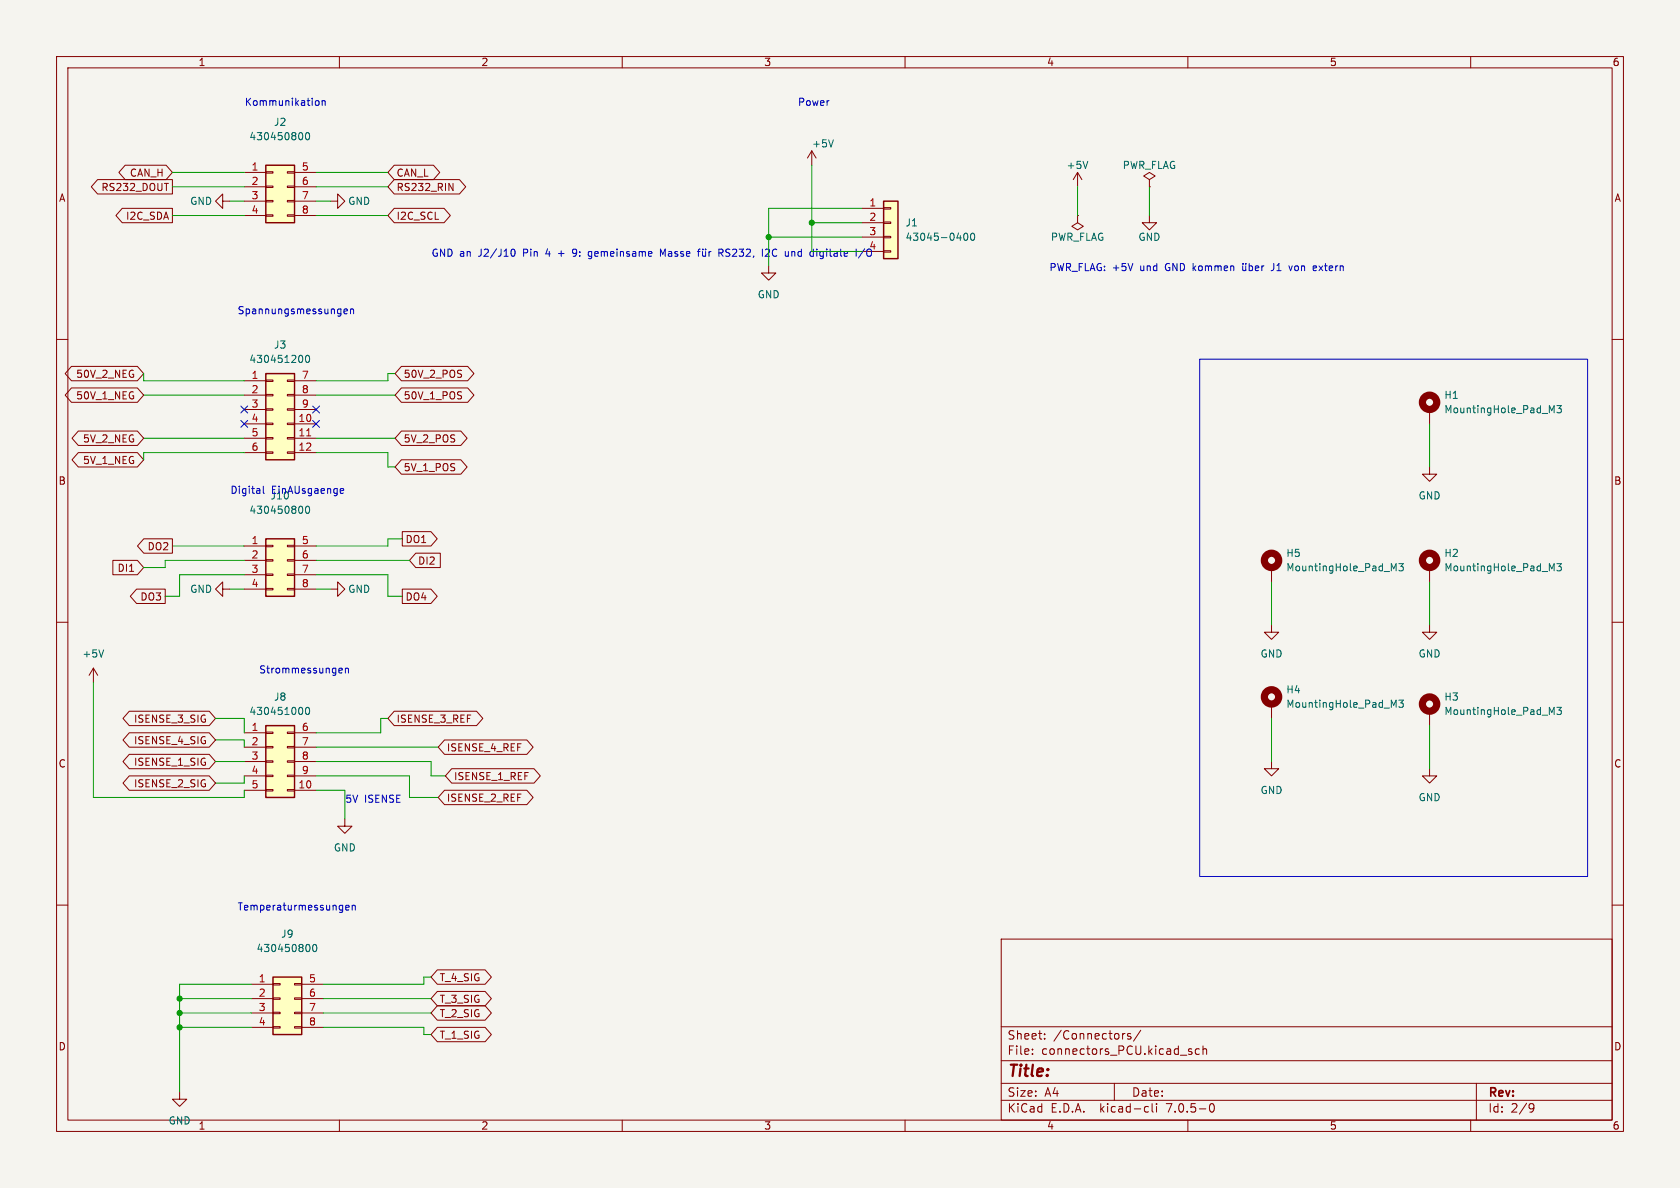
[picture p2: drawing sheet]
(kicad_sch (version 20230121) (generator eeschema)

 (paper "A4")

 (lib_symbols
  (symbol "Connector_Generic:Conn_01x04" (pin_names (offset 1.016) hide) (in_bom yes) (on_board yes)
   (property "Reference" "J" (at 0 5.08 0) (effects (font (size 1.27 1.27))))
   (property "Value" "Conn_01x04" (at 0 -7.62 0) (effects (font (size 1.27 1.27))))
   (property "Footprint" "" (at 0 0 0) (effects (font (size 1.27 1.27)) hide))
   (property "Datasheet" "~" (at 0 0 0) (effects (font (size 1.27 1.27)) hide))
   (symbol "Conn_01x04_1_1"
    (rectangle (start -1.27 -4.953) (end 0 -5.207) (stroke (width 0.1524) (type default)) (fill (type none)))
    (rectangle (start -1.27 -2.413) (end 0 -2.667) (stroke (width 0.1524) (type default)) (fill (type none)))
    (rectangle (start -1.27 0.127) (end 0 -0.127) (stroke (width 0.1524) (type default)) (fill (type none)))
    (rectangle (start -1.27 2.667) (end 0 2.413) (stroke (width 0.1524) (type default)) (fill (type none)))
    (rectangle (start -1.27 3.81) (end 1.27 -6.35) (stroke (width 0.254) (type default)) (fill (type background)))
    (pin passive line (at -5.08 2.54 0) (length 3.81) (name "Pin_1" (effects (font (size 1.27 1.27)))) (number "1" (effects (font (size 1.27 1.27)))))
    (pin passive line (at -5.08 0 0) (length 3.81) (name "Pin_2" (effects (font (size 1.27 1.27)))) (number "2" (effects (font (size 1.27 1.27)))))
    (pin passive line (at -5.08 -2.54 0) (length 3.81) (name "Pin_3" (effects (font (size 1.27 1.27)))) (number "3" (effects (font (size 1.27 1.27)))))
    (pin passive line (at -5.08 -5.08 0) (length 3.81) (name "Pin_4" (effects (font (size 1.27 1.27)))) (number "4" (effects (font (size 1.27 1.27)))))))
  (symbol "Connector_Generic:Conn_02x05_Top_Bottom" (pin_names (offset 1.016) hide) (in_bom yes) (on_board yes)
   (property "Reference" "J" (at 1.27 7.62 0) (effects (font (size 1.27 1.27))))
   (property "Value" "Conn_02x05_Top_Bottom" (at 1.27 -7.62 0) (effects (font (size 1.27 1.27))))
   (property "Footprint" "" (at 0 0 0) (effects (font (size 1.27 1.27)) hide))
   (property "Datasheet" "~" (at 0 0 0) (effects (font (size 1.27 1.27)) hide))
   (symbol "Conn_02x05_Top_Bottom_1_1"
    (rectangle (start -1.27 -4.953) (end 0 -5.207) (stroke (width 0.1524) (type default)) (fill (type none)))
    (rectangle (start -1.27 -2.413) (end 0 -2.667) (stroke (width 0.1524) (type default)) (fill (type none)))
    (rectangle (start -1.27 0.127) (end 0 -0.127) (stroke (width 0.1524) (type default)) (fill (type none)))
    (rectangle (start -1.27 2.667) (end 0 2.413) (stroke (width 0.1524) (type default)) (fill (type none)))
    (rectangle (start -1.27 5.207) (end 0 4.953) (stroke (width 0.1524) (type default)) (fill (type none)))
    (rectangle (start -1.27 6.35) (end 3.81 -6.35) (stroke (width 0.254) (type default)) (fill (type background)))
    (rectangle (start 3.81 -4.953) (end 2.54 -5.207) (stroke (width 0.1524) (type default)) (fill (type none)))
    (rectangle (start 3.81 -2.413) (end 2.54 -2.667) (stroke (width 0.1524) (type default)) (fill (type none)))
    (rectangle (start 3.81 0.127) (end 2.54 -0.127) (stroke (width 0.1524) (type default)) (fill (type none)))
    (rectangle (start 3.81 2.667) (end 2.54 2.413) (stroke (width 0.1524) (type default)) (fill (type none)))
    (rectangle (start 3.81 5.207) (end 2.54 4.953) (stroke (width 0.1524) (type default)) (fill (type none)))
    (pin passive line (at -5.08 5.08 0) (length 3.81) (name "Pin_1" (effects (font (size 1.27 1.27)))) (number "1" (effects (font (size 1.27 1.27)))))
    (pin passive line (at 7.62 -5.08 180) (length 3.81) (name "Pin_10" (effects (font (size 1.27 1.27)))) (number "10" (effects (font (size 1.27 1.27)))))
    (pin passive line (at -5.08 2.54 0) (length 3.81) (name "Pin_2" (effects (font (size 1.27 1.27)))) (number "2" (effects (font (size 1.27 1.27)))))
    (pin passive line (at -5.08 0 0) (length 3.81) (name "Pin_3" (effects (font (size 1.27 1.27)))) (number "3" (effects (font (size 1.27 1.27)))))
    (pin passive line (at -5.08 -2.54 0) (length 3.81) (name "Pin_4" (effects (font (size 1.27 1.27)))) (number "4" (effects (font (size 1.27 1.27)))))
    (pin passive line (at -5.08 -5.08 0) (length 3.81) (name "Pin_5" (effects (font (size 1.27 1.27)))) (number "5" (effects (font (size 1.27 1.27)))))
    (pin passive line (at 7.62 5.08 180) (length 3.81) (name "Pin_6" (effects (font (size 1.27 1.27)))) (number "6" (effects (font (size 1.27 1.27)))))
    (pin passive line (at 7.62 2.54 180) (length 3.81) (name "Pin_7" (effects (font (size 1.27 1.27)))) (number "7" (effects (font (size 1.27 1.27)))))
    (pin passive line (at 7.62 0 180) (length 3.81) (name "Pin_8" (effects (font (size 1.27 1.27)))) (number "8" (effects (font (size 1.27 1.27)))))
    (pin passive line (at 7.62 -2.54 180) (length 3.81) (name "Pin_9" (effects (font (size 1.27 1.27)))) (number "9" (effects (font (size 1.27 1.27)))))))
  (symbol "Connector_Generic:Conn_02x04_Top_Bottom" (pin_names (offset 1.016) hide) (in_bom yes) (on_board yes)
  (property "Reference" "J" (at 1.27 5.08 0) (effects (font (size 1.27 1.27))))
  (property "Value" "Conn_02x04_Top_Bottom" (at 1.27 -7.62 0) (effects (font (size 1.27 1.27))))
  (property "Footprint" "" (at 0 0 0) (effects (font (size 1.27 1.27)) hide))
  (property "Datasheet" "~" (at 0 0 0) (effects (font (size 1.27 1.27)) hide))
  (symbol "Conn_02x04_Top_Bottom_1_1"
   (rectangle (start -1.27 -4.953) (end 0 -5.207) (stroke (width 0.1524) (type default)) (fill (type none)))
   (rectangle (start -1.27 -2.413) (end 0 -2.667) (stroke (width 0.1524) (type default)) (fill (type none)))
   (rectangle (start -1.27 0.127) (end 0 -0.127) (stroke (width 0.1524) (type default)) (fill (type none)))
   (rectangle (start -1.27 2.667) (end 0 2.413) (stroke (width 0.1524) (type default)) (fill (type none)))
   (rectangle (start -1.27 3.81) (end 3.81 -6.35) (stroke (width 0.254) (type default)) (fill (type background)))
   (rectangle (start 3.81 -4.953) (end 2.54 -5.207) (stroke (width 0.1524) (type default)) (fill (type none)))
   (rectangle (start 3.81 -2.413) (end 2.54 -2.667) (stroke (width 0.1524) (type default)) (fill (type none)))
   (rectangle (start 3.81 0.127) (end 2.54 -0.127) (stroke (width 0.1524) (type default)) (fill (type none)))
   (rectangle (start 3.81 2.667) (end 2.54 2.413) (stroke (width 0.1524) (type default)) (fill (type none)))
   (pin passive line (at -5.08 2.54 0) (length 3.81) (name "Pin_1" (effects (font (size 1.27 1.27)))) (number "1" (effects (font (size 1.27 1.27)))))
   (pin passive line (at -5.08 0 0) (length 3.81) (name "Pin_2" (effects (font (size 1.27 1.27)))) (number "2" (effects (font (size 1.27 1.27)))))
   (pin passive line (at -5.08 -2.54 0) (length 3.81) (name "Pin_3" (effects (font (size 1.27 1.27)))) (number "3" (effects (font (size 1.27 1.27)))))
   (pin passive line (at -5.08 -5.08 0) (length 3.81) (name "Pin_4" (effects (font (size 1.27 1.27)))) (number "4" (effects (font (size 1.27 1.27)))))
   (pin passive line (at 7.62 2.54 180) (length 3.81) (name "Pin_5" (effects (font (size 1.27 1.27)))) (number "5" (effects (font (size 1.27 1.27)))))
   (pin passive line (at 7.62 0 180) (length 3.81) (name "Pin_6" (effects (font (size 1.27 1.27)))) (number "6" (effects (font (size 1.27 1.27)))))
   (pin passive line (at 7.62 -2.54 180) (length 3.81) (name "Pin_7" (effects (font (size 1.27 1.27)))) (number "7" (effects (font (size 1.27 1.27)))))
   (pin passive line (at 7.62 -5.08 180) (length 3.81) (name "Pin_8" (effects (font (size 1.27 1.27)))) (number "8" (effects (font (size 1.27 1.27)))))))
  (symbol "Connector_Generic:Conn_02x06_Top_Bottom" (pin_names (offset 1.016) hide) (in_bom yes) (on_board yes)
  (property "Reference" "J" (at 1.27 7.62 0) (effects (font (size 1.27 1.27))))
  (property "Value" "Conn_02x06_Top_Bottom" (at 1.27 -10.16 0) (effects (font (size 1.27 1.27))))
  (property "Footprint" "" (at 0 0 0) (effects (font (size 1.27 1.27)) hide))
  (property "Datasheet" "~" (at 0 0 0) (effects (font (size 1.27 1.27)) hide))
  (symbol "Conn_02x06_Top_Bottom_1_1"
   (rectangle (start -1.27 -7.493) (end 0 -7.747) (stroke (width 0.1524) (type default)) (fill (type none)))
   (rectangle (start -1.27 -4.953) (end 0 -5.207) (stroke (width 0.1524) (type default)) (fill (type none)))
   (rectangle (start -1.27 -2.413) (end 0 -2.667) (stroke (width 0.1524) (type default)) (fill (type none)))
   (rectangle (start -1.27 0.127) (end 0 -0.127) (stroke (width 0.1524) (type default)) (fill (type none)))
   (rectangle (start -1.27 2.667) (end 0 2.413) (stroke (width 0.1524) (type default)) (fill (type none)))
   (rectangle (start -1.27 5.207) (end 0 4.953) (stroke (width 0.1524) (type default)) (fill (type none)))
   (rectangle (start -1.27 6.35) (end 3.81 -8.89) (stroke (width 0.254) (type default)) (fill (type background)))
   (rectangle (start 3.81 -7.493) (end 2.54 -7.747) (stroke (width 0.1524) (type default)) (fill (type none)))
   (rectangle (start 3.81 -4.953) (end 2.54 -5.207) (stroke (width 0.1524) (type default)) (fill (type none)))
   (rectangle (start 3.81 -2.413) (end 2.54 -2.667) (stroke (width 0.1524) (type default)) (fill (type none)))
   (rectangle (start 3.81 0.127) (end 2.54 -0.127) (stroke (width 0.1524) (type default)) (fill (type none)))
   (rectangle (start 3.81 2.667) (end 2.54 2.413) (stroke (width 0.1524) (type default)) (fill (type none)))
   (rectangle (start 3.81 5.207) (end 2.54 4.953) (stroke (width 0.1524) (type default)) (fill (type none)))
   (pin passive line (at -5.08 5.08 0) (length 3.81) (name "Pin_1" (effects (font (size 1.27 1.27)))) (number "1" (effects (font (size 1.27 1.27)))))
   (pin passive line (at 7.62 -2.54 180) (length 3.81) (name "Pin_10" (effects (font (size 1.27 1.27)))) (number "10" (effects (font (size 1.27 1.27)))))
   (pin passive line (at 7.62 -5.08 180) (length 3.81) (name "Pin_11" (effects (font (size 1.27 1.27)))) (number "11" (effects (font (size 1.27 1.27)))))
   (pin passive line (at 7.62 -7.62 180) (length 3.81) (name "Pin_12" (effects (font (size 1.27 1.27)))) (number "12" (effects (font (size 1.27 1.27)))))
   (pin passive line (at -5.08 2.54 0) (length 3.81) (name "Pin_2" (effects (font (size 1.27 1.27)))) (number "2" (effects (font (size 1.27 1.27)))))
   (pin passive line (at -5.08 0 0) (length 3.81) (name "Pin_3" (effects (font (size 1.27 1.27)))) (number "3" (effects (font (size 1.27 1.27)))))
   (pin passive line (at -5.08 -2.54 0) (length 3.81) (name "Pin_4" (effects (font (size 1.27 1.27)))) (number "4" (effects (font (size 1.27 1.27)))))
   (pin passive line (at -5.08 -5.08 0) (length 3.81) (name "Pin_5" (effects (font (size 1.27 1.27)))) (number "5" (effects (font (size 1.27 1.27)))))
   (pin passive line (at -5.08 -7.62 0) (length 3.81) (name "Pin_6" (effects (font (size 1.27 1.27)))) (number "6" (effects (font (size 1.27 1.27)))))
   (pin passive line (at 7.62 5.08 180) (length 3.81) (name "Pin_7" (effects (font (size 1.27 1.27)))) (number "7" (effects (font (size 1.27 1.27)))))
   (pin passive line (at 7.62 2.54 180) (length 3.81) (name "Pin_8" (effects (font (size 1.27 1.27)))) (number "8" (effects (font (size 1.27 1.27)))))
   (pin passive line (at 7.62 0 180) (length 3.81) (name "Pin_9" (effects (font (size 1.27 1.27)))) (number "9" (effects (font (size 1.27 1.27)))))))
  (symbol "Mechanical:MountingHole_Pad" (pin_numbers hide) (pin_names (offset 1.016) hide) (in_bom yes) (on_board yes)
   (property "Reference" "H" (at 0 6.35 0) (effects (font (size 1.27 1.27))))
   (property "Value" "MountingHole_Pad" (at 0 4.445 0) (effects (font (size 1.27 1.27))))
   (property "Footprint" "" (at 0 0 0) (effects (font (size 1.27 1.27)) hide))
   (property "Datasheet" "~" (at 0 0 0) (effects (font (size 1.27 1.27)) hide))
   (symbol "MountingHole_Pad_0_1"
    (circle (center 0 1.27) (radius 1.27) (stroke (width 1.27) (type default)) (fill (type none))))
   (symbol "MountingHole_Pad_1_1"
    (pin input line (at 0 -2.54 90) (length 2.54) (name "1" (effects (font (size 1.27 1.27)))) (number "1" (effects (font (size 1.27 1.27)))))))
  (symbol "power:+5V" (power) (pin_names (offset 0)) (in_bom yes) (on_board yes)
   (property "Reference" "#PWR" (at 0 -3.81 0) (effects (font (size 1.27 1.27)) hide))
   (property "Value" "+5V" (at 0 3.556 0) (effects (font (size 1.27 1.27))))
   (property "Footprint" "" (at 0 0 0) (effects (font (size 1.27 1.27)) hide))
   (property "Datasheet" "" (at 0 0 0) (effects (font (size 1.27 1.27)) hide))
   (symbol "+5V_0_1"
    (polyline (pts (xy -0.762 1.27) (xy 0 2.54)) (stroke (width 0) (type default)) (fill (type none)))
    (polyline (pts (xy 0 0) (xy 0 2.54)) (stroke (width 0) (type default)) (fill (type none)))
    (polyline (pts (xy 0 2.54) (xy 0.762 1.27)) (stroke (width 0) (type default)) (fill (type none))))
   (symbol "+5V_1_1"
    (pin power_in line (at 0 0 90) (length 0) hide (name "+5V" (effects (font (size 1.27 1.27)))) (number "1" (effects (font (size 1.27 1.27)))))))
  (symbol "power:GND" (power) (pin_names (offset 0)) (in_bom yes) (on_board yes)
   (property "Reference" "#PWR" (at 0 -6.35 0) (effects (font (size 1.27 1.27)) hide))
   (property "Value" "GND" (at 0 -3.81 0) (effects (font (size 1.27 1.27))))
   (property "Footprint" "" (at 0 0 0) (effects (font (size 1.27 1.27)) hide))
   (property "Datasheet" "" (at 0 0 0) (effects (font (size 1.27 1.27)) hide))
   (symbol "GND_0_1"
    (polyline (pts (xy 0 0) (xy 0 -1.27) (xy 1.27 -1.27) (xy 0 -2.54) (xy -1.27 -1.27) (xy 0 -1.27)) (stroke (width 0) (type default)) (fill (type none))))
   (symbol "GND_1_1"
    (pin power_in line (at 0 0 270) (length 0) hide (name "GND" (effects (font (size 1.27 1.27)))) (number "1" (effects (font (size 1.27 1.27)))))))
  (symbol "power:PWR_FLAG" (power) (pin_numbers hide) (pin_names (offset 0) hide) (in_bom yes) (on_board yes)
   (property "Reference" "#FLG" (at 0 1.905 0) (effects (font (size 1.27 1.27)) hide))
   (property "Value" "PWR_FLAG" (at 0 3.81 0) (effects (font (size 1.27 1.27))))
   (property "Footprint" "" (at 0 0 0) (effects (font (size 1.27 1.27)) hide))
   (property "Datasheet" "~" (at 0 0 0) (effects (font (size 1.27 1.27)) hide))
   (symbol "PWR_FLAG_0_0"
    (pin power_out line (at 0 0 90) (length 0) (name "pwr" (effects (font (size 1.27 1.27)))) (number "1" (effects (font (size 1.27 1.27))))))
   (symbol "PWR_FLAG_0_1"
    (polyline (pts (xy 0 0) (xy 0 1.27) (xy -1.016 1.905) (xy 0 2.54) (xy 1.016 1.905) (xy 0 1.27)) (stroke (width 0) (type default)) (fill (type none))))))

 (junction (at 31.75 179.07) (diameter 0) (color 0 0 0 0))
 (junction (at 31.75 181.61) (diameter 0) (color 0 0 0 0))
 (junction (at 135.89 41.91) (diameter 0) (color 0 0 0 0))
 (junction (at 143.51 39.37) (diameter 0) (color 0 0 0 0))
 (junction (at 31.75 176.53) (diameter 0) (color 0 0 0 0))

 
 
 
 
 
 
 
 

 (wire (pts (xy 29.21 100.33) (xy 29.21 99.06)) (stroke (width 0) (type default)))
 (wire (pts (xy 68.58 66.04) (xy 69.85 66.04)) (stroke (width 0) (type default)))
 (wire (pts (xy 68.58 96.52) (xy 55.88 96.52)) (stroke (width 0) (type default)))
 (wire (pts (xy 31.75 181.61) (xy 44.45 181.61)) (stroke (width 0) (type default)))
 (wire (pts (xy 72.39 137.16) (xy 55.88 137.16)) (stroke (width 0) (type default)))
 (wire (pts (xy 152.4 39.37) (xy 143.51 39.37)) (stroke (width 0) (type default)))
 (wire (pts (xy 43.18 35.56) (xy 40.64 35.56)) (stroke (width 0) (type default)))
 (wire (pts (xy 30.48 30.48) (xy 43.18 30.48)) (stroke (width 0) (type default)))
 (wire (pts (xy 31.75 176.53) (xy 44.45 176.53)) (stroke (width 0) (type default)))
 (wire (pts (xy 43.18 138.43) (xy 43.18 137.16)) (stroke (width 0) (type default)))
 (wire (pts (xy 252.73 102.87) (xy 252.73 110.49)) (stroke (width 0) (type default)))
 (wire (pts (xy 68.58 66.04) (xy 68.58 67.31)) (stroke (width 0) (type default)))
 (wire (pts (xy 55.88 38.1) (xy 68.58 38.1)) (stroke (width 0) (type default)))
 (wire (pts (xy 55.88 139.7) (xy 60.96 139.7)) (stroke (width 0) (type default)))
 (wire (pts (xy 31.75 179.07) (xy 31.75 181.61)) (stroke (width 0) (type default)))
 (wire (pts (xy 38.1 130.81) (xy 43.18 130.81)) (stroke (width 0) (type default)))
 (wire (pts (xy 57.15 179.07) (xy 76.2 179.07)) (stroke (width 0) (type default)))
 (wire (pts (xy 30.48 38.1) (xy 43.18 38.1)) (stroke (width 0) (type default)))
 (wire (pts (xy 74.93 172.72) (xy 76.2 172.72)) (stroke (width 0) (type default)))
 (wire (pts (xy 68.58 67.31) (xy 55.88 67.31)) (stroke (width 0) (type default)))
 (wire (pts (xy 76.2 137.16) (xy 76.2 134.62)) (stroke (width 0) (type default)))
 (wire (pts (xy 74.93 172.72) (xy 74.93 173.99)) (stroke (width 0) (type default)))
 (wire (pts (xy 143.51 39.37) (xy 143.51 44.45)) (stroke (width 0) (type default)))
 (wire (pts (xy 224.79 102.87) (xy 224.79 110.49)) (stroke (width 0) (type default)))
 (wire (pts (xy 31.75 181.61) (xy 31.75 193.04)) (stroke (width 0) (type default)))
 (wire (pts (xy 55.88 77.47) (xy 69.85 77.47)) (stroke (width 0) (type default)))
 (wire (pts (xy 74.93 173.99) (xy 57.15 173.99)) (stroke (width 0) (type default)))
 (wire (pts (xy 74.93 182.88) (xy 76.2 182.88)) (stroke (width 0) (type default)))
 (wire (pts (xy 55.88 104.14) (xy 58.42 104.14)) (stroke (width 0) (type default)))
 (wire (pts (xy 67.31 127) (xy 67.31 129.54)) (stroke (width 0) (type default)))
 (wire (pts (xy 68.58 105.41) (xy 68.58 101.6)) (stroke (width 0) (type default)))
 (wire (pts (xy 55.88 99.06) (xy 72.39 99.06)) (stroke (width 0) (type default)))
 (wire (pts (xy 135.89 41.91) (xy 135.89 46.99)) (stroke (width 0) (type default)))
 (wire (pts (xy 30.48 33.02) (xy 43.18 33.02)) (stroke (width 0) (type default)))
 (wire (pts (xy 57.15 176.53) (xy 76.2 176.53)) (stroke (width 0) (type default)))
 (wire (pts (xy 44.45 173.99) (xy 31.75 173.99)) (stroke (width 0) (type default)))
 (wire (pts (xy 135.89 41.91) (xy 152.4 41.91)) (stroke (width 0) (type default)))
 (wire (pts (xy 31.75 101.6) (xy 43.18 101.6)) (stroke (width 0) (type default)))
 (wire (pts (xy 68.58 80.01) (xy 55.88 80.01)) (stroke (width 0) (type default)))
 (wire (pts (xy 72.39 140.97) (xy 72.39 137.16)) (stroke (width 0) (type default)))
 (wire (pts (xy 203.2 33.02) (xy 203.2 38.1)) (stroke (width 0) (type default)))
 (wire (pts (xy 38.1 134.62) (xy 43.18 134.62)) (stroke (width 0) (type default)))
 (wire (pts (xy 31.75 173.99) (xy 31.75 176.53)) (stroke (width 0) (type default)))
 (wire (pts (xy 67.31 127) (xy 68.58 127)) (stroke (width 0) (type default)))
 (wire (pts (xy 68.58 105.41) (xy 71.12 105.41)) (stroke (width 0) (type default)))
 (wire (pts (xy 252.73 128.27) (xy 252.73 135.89)) (stroke (width 0) (type default)))
 (wire (pts (xy 43.18 130.81) (xy 43.18 132.08)) (stroke (width 0) (type default)))
 (wire (pts (xy 38.1 127) (xy 43.18 127)) (stroke (width 0) (type default)))
 (wire (pts (xy 72.39 140.97) (xy 77.47 140.97)) (stroke (width 0) (type default)))
 (wire (pts (xy 25.4 80.01) (xy 25.4 81.28)) (stroke (width 0) (type default)))
 (wire (pts (xy 152.4 36.83) (xy 135.89 36.83)) (stroke (width 0) (type default)))
 (wire (pts (xy 16.51 140.97) (xy 43.18 140.97)) (stroke (width 0) (type default)))
 (wire (pts (xy 31.75 105.41) (xy 31.75 101.6)) (stroke (width 0) (type default)))
 (wire (pts (xy 25.4 80.01) (xy 43.18 80.01)) (stroke (width 0) (type default)))
 (wire (pts (xy 68.58 82.55) (xy 68.58 80.01)) (stroke (width 0) (type default)))
 (wire (pts (xy 55.88 69.85) (xy 69.85 69.85)) (stroke (width 0) (type default)))
 (wire (pts (xy 252.73 74.93) (xy 252.73 82.55)) (stroke (width 0) (type default)))
 (wire (pts (xy 74.93 181.61) (xy 57.15 181.61)) (stroke (width 0) (type default)))
 (wire (pts (xy 143.51 29.21) (xy 143.51 39.37)) (stroke (width 0) (type default)))
 (wire (pts (xy 55.88 35.56) (xy 58.42 35.56)) (stroke (width 0) (type default)))
 (wire (pts (xy 224.79 127) (xy 224.79 134.62)) (stroke (width 0) (type default)))
 (wire (pts (xy 74.93 182.88) (xy 74.93 181.61)) (stroke (width 0) (type default)))
 (wire (pts (xy 76.2 137.16) (xy 78.74 137.16)) (stroke (width 0) (type default)))
 (wire (pts (xy 190.5 33.02) (xy 190.5 38.1)) (stroke (width 0) (type default)))
 (wire (pts (xy 43.18 127) (xy 43.18 129.54)) (stroke (width 0) (type default)))
 (wire (pts (xy 25.4 67.31) (xy 43.18 67.31)) (stroke (width 0) (type default)))
 (wire (pts (xy 68.58 95.25) (xy 71.12 95.25)) (stroke (width 0) (type default)))
 (wire (pts (xy 29.21 105.41) (xy 31.75 105.41)) (stroke (width 0) (type default)))
 (wire (pts (xy 60.96 139.7) (xy 60.96 144.78)) (stroke (width 0) (type default)))
 (wire (pts (xy 55.88 30.48) (xy 68.58 30.48)) (stroke (width 0) (type default)))
 (wire (pts (xy 16.51 120.65) (xy 16.51 140.97)) (stroke (width 0) (type default)))
 (wire (pts (xy 68.58 82.55) (xy 69.85 82.55)) (stroke (width 0) (type default)))
 (wire (pts (xy 30.48 96.52) (xy 43.18 96.52)) (stroke (width 0) (type default)))
 (wire (pts (xy 31.75 179.07) (xy 44.45 179.07)) (stroke (width 0) (type default)))
 (wire (pts (xy 68.58 95.25) (xy 68.58 96.52)) (stroke (width 0) (type default)))
 (wire (pts (xy 76.2 134.62) (xy 55.88 134.62)) (stroke (width 0) (type default)))
 (wire (pts (xy 135.89 36.83) (xy 135.89 41.91)) (stroke (width 0) (type default)))
 (wire (pts (xy 55.88 132.08) (xy 77.47 132.08)) (stroke (width 0) (type default)))
 (wire (pts (xy 25.4 100.33) (xy 29.21 100.33)) (stroke (width 0) (type default)))
 (wire (pts (xy 68.58 101.6) (xy 55.88 101.6)) (stroke (width 0) (type default)))
 (wire (pts (xy 152.4 44.45) (xy 143.51 44.45)) (stroke (width 0) (type default)))
 (wire (pts (xy 31.75 176.53) (xy 31.75 179.07)) (stroke (width 0) (type default)))
 (wire (pts (xy 25.4 69.85) (xy 43.18 69.85)) (stroke (width 0) (type default)))
 (wire (pts (xy 43.18 140.97) (xy 43.18 139.7)) (stroke (width 0) (type default)))
 (wire (pts (xy 67.31 129.54) (xy 55.88 129.54)) (stroke (width 0) (type default)))
 (wire (pts (xy 38.1 138.43) (xy 43.18 138.43)) (stroke (width 0) (type default)))
 (wire (pts (xy 29.21 99.06) (xy 43.18 99.06)) (stroke (width 0) (type default)))
 (wire (pts (xy 43.18 104.14) (xy 40.64 104.14)) (stroke (width 0) (type default)))
 (wire (pts (xy 25.4 77.47) (xy 43.18 77.47)) (stroke (width 0) (type default)))
 (wire (pts (xy 25.4 67.31) (xy 25.4 66.04)) (stroke (width 0) (type default)))
 (wire (pts (xy 55.88 33.02) (xy 68.58 33.02)) (stroke (width 0) (type default)))

 (rectangle (start 212.09 63.5) (end 280.67 154.94) (stroke (width 0) (type default)) (fill (type none)))

 (text "Kommunikation" (at 43.18 19.05 0) (effects (font (size 1.27 1.27)) (justify left bottom)))
 (text "Temperaturmessungen" (at 41.91 161.29 0) (effects (font (size 1.27 1.27)) (justify left bottom)))
 (text "Strommessungen" (at 45.72 119.38 0) (effects (font (size 1.27 1.27)) (justify left bottom)))
 (text "5V ISENSE" (at 60.96 142.24 0) (effects (font (size 1.27 1.27)) (justify left bottom)))
 (text "Spannungsmessungen" (at 41.91 55.88 0) (effects (font (size 1.27 1.27)) (justify left bottom)))
 (text "GND an J2/J10 Pin 4 + 9: gemeinsame Masse für RS232, I2C und digitale I/O" (at 76.2 45.72 0) (effects (font (size 1.27 1.27)) (justify left bottom)))
 (text "PWR_FLAG: +5V und GND kommen über J1 von extern" (at 185.42 48.26 0) (effects (font (size 1.27 1.27)) (justify left bottom)))
 (text "Digital EinAUsgaenge" (at 40.64 87.63 0) (effects (font (size 1.27 1.27)) (justify left bottom)))
 (text "Power" (at 140.97 19.05 0) (effects (font (size 1.27 1.27)) (justify left bottom)))

 (global_label "50V_2_NEG" (shape bidirectional) (at 25.4 66.04 180) (fields_autoplaced) (effects (font (size 1.27 1.27)) (justify right))
  (property "Intersheetrefs" "${INTERSHEET_REFS}" (at 10.9811 66.04 0) (effects (font (size 1.27 1.27)) (justify right) hide)))
 (global_label "50V_1_POS" (shape bidirectional) (at 69.85 69.85 0) (fields_autoplaced) (effects (font (size 1.27 1.27)) (justify left))
  (property "Intersheetrefs" "${INTERSHEET_REFS}" (at 84.3294 69.85 0) (effects (font (size 1.27 1.27)) (justify left) hide)))
 (global_label "T_3_SIG" (shape bidirectional) (at 76.2 176.53 0) (fields_autoplaced) (effects (font (size 1.27 1.27)) (justify left))
  (property "Intersheetrefs" "${INTERSHEET_REFS}" (at 87.4137 176.53 0) (effects (font (size 1.27 1.27)) (justify left) hide)))
 (global_label "T_4_SIG" (shape bidirectional) (at 76.2 172.72 0) (fields_autoplaced) (effects (font (size 1.27 1.27)) (justify left))
  (property "Intersheetrefs" "${INTERSHEET_REFS}" (at 87.4137 172.72 0) (effects (font (size 1.27 1.27)) (justify left) hide)))
 (global_label "5V_2_NEG" (shape bidirectional) (at 25.4 77.47 180) (fields_autoplaced) (effects (font (size 1.27 1.27)) (justify right))
  (property "Intersheetrefs" "${INTERSHEET_REFS}" (at 12.1906 77.47 0) (effects (font (size 1.27 1.27)) (justify right) hide)))
 (global_label "DO1" (shape output) (at 71.12 95.25 0) (fields_autoplaced) (effects (font (size 1.27 1.27)) (justify left))
  (property "Intersheetrefs" "${INTERSHEET_REFS}" (at 77.8358 95.25 0) (effects (font (size 1.27 1.27)) (justify left) hide)))
 (global_label "CAN_H" (shape bidirectional) (at 30.48 30.48 180) (fields_autoplaced) (effects (font (size 1.27 1.27)) (justify right))
  (property "Intersheetrefs" "${INTERSHEET_REFS}" (at 20.4757 30.48 0) (effects (font (size 1.27 1.27)) (justify right) hide)))
 (global_label "50V_2_POS" (shape bidirectional) (at 69.85 66.04 0) (fields_autoplaced) (effects (font (size 1.27 1.27)) (justify left))
  (property "Intersheetrefs" "${INTERSHEET_REFS}" (at 84.3294 66.04 0) (effects (font (size 1.27 1.27)) (justify left) hide)))
 (global_label "5V_1_NEG" (shape bidirectional) (at 25.4 81.28 180) (fields_autoplaced) (effects (font (size 1.27 1.27)) (justify right))
  (property "Intersheetrefs" "${INTERSHEET_REFS}" (at 12.1906 81.28 0) (effects (font (size 1.27 1.27)) (justify right) hide)))
 (global_label "ISENSE_3_REF" (shape bidirectional) (at 68.58 127 0) (fields_autoplaced) (effects (font (size 1.27 1.27)) (justify left))
  (property "Intersheetrefs" "${INTERSHEET_REFS}" (at 85.9017 127 0) (effects (font (size 1.27 1.27)) (justify left) hide)))
 (global_label "ISENSE_2_SIG" (shape bidirectional) (at 38.1 138.43 180) (fields_autoplaced) (effects (font (size 1.27 1.27)) (justify right))
  (property "Intersheetrefs" "${INTERSHEET_REFS}" (at 21.2016 138.43 0) (effects (font (size 1.27 1.27)) (justify right) hide)))
 (global_label "ISENSE_2_REF" (shape bidirectional) (at 77.47 140.97 0) (fields_autoplaced) (effects (font (size 1.27 1.27)) (justify left))
  (property "Intersheetrefs" "${INTERSHEET_REFS}" (at 94.7917 140.97 0) (effects (font (size 1.27 1.27)) (justify left) hide)))
 (global_label "50V_1_NEG" (shape bidirectional) (at 25.4 69.85 180) (fields_autoplaced) (effects (font (size 1.27 1.27)) (justify right))
  (property "Intersheetrefs" "${INTERSHEET_REFS}" (at 10.9811 69.85 0) (effects (font (size 1.27 1.27)) (justify right) hide)))
 (global_label "5V_1_POS" (shape bidirectional) (at 69.85 82.55 0) (fields_autoplaced) (effects (font (size 1.27 1.27)) (justify left))
  (property "Intersheetrefs" "${INTERSHEET_REFS}" (at 83.1199 82.55 0) (effects (font (size 1.27 1.27)) (justify left) hide)))
 (global_label "T_2_SIG" (shape bidirectional) (at 76.2 179.07 0) (fields_autoplaced) (effects (font (size 1.27 1.27)) (justify left))
  (property "Intersheetrefs" "${INTERSHEET_REFS}" (at 87.4137 179.07 0) (effects (font (size 1.27 1.27)) (justify left) hide)))
 (global_label "ISENSE_4_SIG" (shape bidirectional) (at 38.1 130.81 180) (fields_autoplaced) (effects (font (size 1.27 1.27)) (justify right))
  (property "Intersheetrefs" "${INTERSHEET_REFS}" (at 21.2016 130.81 0) (effects (font (size 1.27 1.27)) (justify right) hide)))
 (global_label "DO2" (shape output) (at 30.48 96.52 180) (fields_autoplaced) (effects (font (size 1.27 1.27)) (justify right))
  (property "Intersheetrefs" "${INTERSHEET_REFS}" (at 23.7642 96.52 0) (effects (font (size 1.27 1.27)) (justify right) hide)))
 (global_label "I2C_SDA" (shape output) (at 30.48 38.1 180) (fields_autoplaced) (effects (font (size 1.27 1.27)) (justify right))
  (property "Intersheetrefs" "${INTERSHEET_REFS}" (at 19.9542 38.1 0) (effects (font (size 1.27 1.27)) (justify right) hide)))
 (global_label "DI1" (shape input) (at 25.4 100.33 180) (fields_autoplaced) (effects (font (size 1.27 1.27)) (justify right))
  (property "Intersheetrefs" "${INTERSHEET_REFS}" (at 19.4099 100.33 0) (effects (font (size 1.27 1.27)) (justify right) hide)))
 (global_label "ISENSE_1_SIG" (shape bidirectional) (at 38.1 134.62 180) (fields_autoplaced) (effects (font (size 1.27 1.27)) (justify right))
  (property "Intersheetrefs" "${INTERSHEET_REFS}" (at 21.2016 134.62 0) (effects (font (size 1.27 1.27)) (justify right) hide)))
 (global_label "ISENSE_4_REF" (shape bidirectional) (at 77.47 132.08 0) (fields_autoplaced) (effects (font (size 1.27 1.27)) (justify left))
  (property "Intersheetrefs" "${INTERSHEET_REFS}" (at 94.7917 132.08 0) (effects (font (size 1.27 1.27)) (justify left) hide)))
 (global_label "DO3" (shape output) (at 29.21 105.41 180) (fields_autoplaced) (effects (font (size 1.27 1.27)) (justify right))
  (property "Intersheetrefs" "${INTERSHEET_REFS}" (at 22.4942 105.41 0) (effects (font (size 1.27 1.27)) (justify right) hide)))
 (global_label "T_1_SIG" (shape bidirectional) (at 76.2 182.88 0) (fields_autoplaced) (effects (font (size 1.27 1.27)) (justify left))
  (property "Intersheetrefs" "${INTERSHEET_REFS}" (at 87.4137 182.88 0) (effects (font (size 1.27 1.27)) (justify left) hide)))
 (global_label "ISENSE_1_REF" (shape bidirectional) (at 78.74 137.16 0) (fields_autoplaced) (effects (font (size 1.27 1.27)) (justify left))
  (property "Intersheetrefs" "${INTERSHEET_REFS}" (at 96.0617 137.16 0) (effects (font (size 1.27 1.27)) (justify left) hide)))
 (global_label "RS232_RIN" (shape bidirectional) (at 68.58 33.02 0) (fields_autoplaced) (effects (font (size 1.27 1.27)) (justify left))
  (property "Intersheetrefs" "${INTERSHEET_REFS}" (at 82.878 33.02 0) (effects (font (size 1.27 1.27)) (justify left) hide)))
 (global_label "RS232_DOUT" (shape output) (at 30.48 33.02 180) (fields_autoplaced) (effects (font (size 1.27 1.27)) (justify right))
  (property "Intersheetrefs" "${INTERSHEET_REFS}" (at 15.6 33.02 0) (effects (font (size 1.27 1.27)) (justify right) hide)))
 (global_label "ISENSE_3_SIG" (shape bidirectional) (at 38.1 127 180) (fields_autoplaced) (effects (font (size 1.27 1.27)) (justify right))
  (property "Intersheetrefs" "${INTERSHEET_REFS}" (at 21.2016 127 0) (effects (font (size 1.27 1.27)) (justify right) hide)))
 (global_label "CAN_L" (shape bidirectional) (at 68.58 30.48 0) (fields_autoplaced) (effects (font (size 1.27 1.27)) (justify left))
  (property "Intersheetrefs" "${INTERSHEET_REFS}" (at 78.2819 30.48 0) (effects (font (size 1.27 1.27)) (justify left) hide)))
 (global_label "I2C_SCL" (shape bidirectional) (at 68.58 38.1 0) (fields_autoplaced) (effects (font (size 1.27 1.27)) (justify left))
  (property "Intersheetrefs" "${INTERSHEET_REFS}" (at 80.1566 38.1 0) (effects (font (size 1.27 1.27)) (justify left) hide)))
 (global_label "DI2" (shape input) (at 72.39 99.06 0) (fields_autoplaced) (effects (font (size 1.27 1.27)) (justify left))
  (property "Intersheetrefs" "${INTERSHEET_REFS}" (at 78.3801 99.06 0) (effects (font (size 1.27 1.27)) (justify left) hide)))
 (global_label "5V_2_POS" (shape bidirectional) (at 69.85 77.47 0) (fields_autoplaced) (effects (font (size 1.27 1.27)) (justify left))
  (property "Intersheetrefs" "${INTERSHEET_REFS}" (at 83.1199 77.47 0) (effects (font (size 1.27 1.27)) (justify left) hide)))
 (global_label "DO4" (shape output) (at 71.12 105.41 0) (fields_autoplaced) (effects (font (size 1.27 1.27)) (justify left))
  (property "Intersheetrefs" "${INTERSHEET_REFS}" (at 77.8358 105.41 0) (effects (font (size 1.27 1.27)) (justify left) hide)))

 (no_connect (at 43.18 72.39))
 (no_connect (at 55.88 72.39))
 (no_connect (at 43.18 74.93))
 (no_connect (at 55.88 74.93))
 (symbol (lib_id "Connector_Generic:Conn_02x04_Top_Bottom") (at 48.26 33.02 0) (unit 1) (in_bom yes) (on_board yes) (dnp no) (fields_autoplaced)
  (property "Reference" "J2" (at 49.53 21.59 0) (effects (font (size 1.27 1.27))))
  (property "Value" "430450800" (at 49.53 24.13 0) (effects (font (size 1.27 1.27))))
  (property "Footprint" "PCU_Molex:Molex_Micro-Fit_3.0_43045-0800_2x04_P3.00mm_Horizontal" (at 48.26 33.02 0) (effects (font (size 1.27 1.27)) hide))
  (property "Datasheet" "~" (at 48.26 33.02 0) (effects (font (size 1.27 1.27)) hide)) (pin "1") (pin "2") (pin "3") (pin "4") (pin "5") (pin "6") (pin "7") (pin "8"))

 (symbol (lib_id "power:+5V") (at 143.51 29.21 0) (unit 1) (in_bom yes) (on_board yes) (dnp no)
  (property "Reference" "#PWR0158" (at 143.51 29.21 0) (effects (font (size 1.27 1.27)) (justify left) hide))
  (property "Value" "+5V" (at 143.51 25.4 0) (effects (font (size 1.27 1.27)) (justify left)))
  (property "Footprint" "" (at 143.51 29.21 0) (effects (font (size 1.27 1.27)) hide))
  (property "Datasheet" "~" (at 143.51 29.21 0) (effects (font (size 1.27 1.27)) hide)) (pin "1"))

 (symbol (lib_id "Mechanical:MountingHole_Pad") (at 224.79 100.33 0) (unit 1) (in_bom yes) (on_board yes) (dnp no) (fields_autoplaced)
  (property "Reference" "H5" (at 227.33 97.79 0) (effects (font (size 1.27 1.27)) (justify left)))
  (property "Value" "MountingHole_Pad_M3" (at 227.33 100.33 0) (effects (font (size 1.27 1.27)) (justify left)))
  (property "Footprint" "MountingHole:MountingHole_3.2mm_M3_Pad" (at 224.79 100.33 0) (effects (font (size 1.27 1.27)) hide))
  (property "Datasheet" "~" (at 224.79 100.33 0) (effects (font (size 1.27 1.27)) hide)) (pin "1"))

 (symbol (lib_id "power:GND") (at 40.64 35.56 270) (unit 1) (in_bom yes) (on_board yes) (dnp no)
  (property "Reference" "#PWR0137" (at 40.64 35.56 0) (effects (font (size 1.27 1.27)) hide))
  (property "Value" "GND" (at 35.56 35.56 90) (effects (font (size 1.27 1.27))))
  (property "Footprint" "" (at 40.64 35.56 0) (effects (font (size 1.27 1.27)) hide))
  (property "Datasheet" "" (at 40.64 35.56 0) (effects (font (size 1.27 1.27)) hide)) (pin "1"))

 (symbol (lib_id "Mechanical:MountingHole_Pad") (at 252.73 72.39 0) (unit 1) (in_bom yes) (on_board yes) (dnp no) (fields_autoplaced)
  (property "Reference" "H1" (at 255.27 69.85 0) (effects (font (size 1.27 1.27)) (justify left)))
  (property "Value" "MountingHole_Pad_M3" (at 255.27 72.39 0) (effects (font (size 1.27 1.27)) (justify left)))
  (property "Footprint" "MountingHole:MountingHole_3.2mm_M3_Pad" (at 252.73 72.39 0) (effects (font (size 1.27 1.27)) hide))
  (property "Datasheet" "~" (at 252.73 72.39 0) (effects (font (size 1.27 1.27)) hide)) (pin "1"))

 (symbol (lib_id "power:GND") (at 60.96 144.78 0) (unit 1) (in_bom yes) (on_board yes) (dnp no) (fields_autoplaced)
  (property "Reference" "#PWR04" (at 60.96 151.13 0) (effects (font (size 1.27 1.27)) hide))
  (property "Value" "GND" (at 60.96 149.86 0) (effects (font (size 1.27 1.27))))
  (property "Footprint" "" (at 60.96 144.78 0) (effects (font (size 1.27 1.27)) hide))
  (property "Datasheet" "" (at 60.96 144.78 0) (effects (font (size 1.27 1.27)) hide)) (pin "1"))

 (symbol (lib_id "Connector_Generic:Conn_02x06_Top_Bottom") (at 48.26 72.39 0) (unit 1) (in_bom yes) (on_board yes) (dnp no) (fields_autoplaced)
  (property "Reference" "J3" (at 49.53 60.96 0) (effects (font (size 1.27 1.27))))
  (property "Value" "430451200" (at 49.53 63.5 0) (effects (font (size 1.27 1.27))))
  (property "Footprint" "PCU_Molex:Molex_Micro-Fit_3.0_43045-1200_2x06_P3.00mm_Horizontal" (at 48.26 72.39 0) (effects (font (size 1.27 1.27)) hide))
  (property "Datasheet" "~" (at 48.26 72.39 0) (effects (font (size 1.27 1.27)) hide)) (pin "1") (pin "2") (pin "3") (pin "4") (pin "5") (pin "6") (pin "7") (pin "8") (pin "9") (pin "10") (pin "11") (pin "12"))

 (symbol (lib_id "power:GND") (at 31.75 193.04 0) (unit 1) (in_bom yes) (on_board yes) (dnp no) (fields_autoplaced)
  (property "Reference" "#PWR05" (at 31.75 199.39 0) (effects (font (size 1.27 1.27)) hide))
  (property "Value" "GND" (at 31.75 198.12 0) (effects (font (size 1.27 1.27))))
  (property "Footprint" "" (at 31.75 193.04 0) (effects (font (size 1.27 1.27)) hide))
  (property "Datasheet" "" (at 31.75 193.04 0) (effects (font (size 1.27 1.27)) hide)) (pin "1"))

 (symbol (lib_id "Connector_Generic:Conn_02x04_Top_Bottom") (at 49.53 176.53 0) (unit 1) (in_bom yes) (on_board yes) (dnp no) (fields_autoplaced)
  (property "Reference" "J9" (at 50.8 165.1 0) (effects (font (size 1.27 1.27))))
  (property "Value" "430450800" (at 50.8 167.64 0) (effects (font (size 1.27 1.27))))
  (property "Footprint" "PCU_Molex:Molex_Micro-Fit_3.0_43045-0800_2x04_P3.00mm_Horizontal" (at 49.53 176.53 0) (effects (font (size 1.27 1.27)) hide))
  (property "Datasheet" "~" (at 49.53 176.53 0) (effects (font (size 1.27 1.27)) hide)) (pin "1") (pin "2") (pin "3") (pin "4") (pin "5") (pin "6") (pin "7") (pin "8"))

 (symbol (lib_id "power:GND") (at 252.73 82.55 0) (unit 1) (in_bom yes) (on_board yes) (dnp no) (fields_autoplaced)
  (property "Reference" "#PWR06" (at 252.73 88.9 0) (effects (font (size 1.27 1.27)) hide))
  (property "Value" "GND" (at 252.73 87.63 0) (effects (font (size 1.27 1.27))))
  (property "Footprint" "" (at 252.73 82.55 0) (effects (font (size 1.27 1.27)) hide))
  (property "Datasheet" "" (at 252.73 82.55 0) (effects (font (size 1.27 1.27)) hide)) (pin "1"))

 (symbol (lib_id "power:GND") (at 224.79 110.49 0) (unit 1) (in_bom yes) (on_board yes) (dnp no) (fields_autoplaced)
  (property "Reference" "#PWR010" (at 224.79 116.84 0) (effects (font (size 1.27 1.27)) hide))
  (property "Value" "GND" (at 224.79 115.57 0) (effects (font (size 1.27 1.27))))
  (property "Footprint" "" (at 224.79 110.49 0) (effects (font (size 1.27 1.27)) hide))
  (property "Datasheet" "" (at 224.79 110.49 0) (effects (font (size 1.27 1.27)) hide)) (pin "1"))

 (symbol (lib_id "Mechanical:MountingHole_Pad") (at 252.73 125.73 0) (unit 1) (in_bom yes) (on_board yes) (dnp no) (fields_autoplaced)
  (property "Reference" "H3" (at 255.27 123.19 0) (effects (font (size 1.27 1.27)) (justify left)))
  (property "Value" "MountingHole_Pad_M3" (at 255.27 125.73 0) (effects (font (size 1.27 1.27)) (justify left)))
  (property "Footprint" "MountingHole:MountingHole_3.2mm_M3_Pad" (at 252.73 125.73 0) (effects (font (size 1.27 1.27)) hide))
  (property "Datasheet" "~" (at 252.73 125.73 0) (effects (font (size 1.27 1.27)) hide)) (pin "1"))

 (symbol (lib_id "Connector_Generic:Conn_01x04") (at 157.48 39.37 0) (unit 1) (in_bom yes) (on_board yes) (dnp no) (fields_autoplaced)
  (property "Reference" "J1" (at 160.02 39.37 0) (effects (font (size 1.27 1.27)) (justify left)))
  (property "Value" "43045-0400" (at 160.02 41.91 0) (effects (font (size 1.27 1.27)) (justify left)))
  (property "Footprint" "PCU_Molex:Molex_Micro-Fit_3.0_43045-0400_2x02_P3.00mm_Horizontal" (at 157.48 39.37 0) (effects (font (size 1.27 1.27)) hide))
  (property "Datasheet" "~" (at 157.48 39.37 0) (effects (font (size 1.27 1.27)) hide)) (pin "1") (pin "2") (pin "3") (pin "4"))

 (symbol (lib_id "Connector_Generic:Conn_02x04_Top_Bottom") (at 48.26 99.06 0) (unit 1) (in_bom yes) (on_board yes) (dnp no) (fields_autoplaced)
  (property "Reference" "J10" (at 49.53 87.63 0) (effects (font (size 1.27 1.27))))
  (property "Value" "430450800" (at 49.53 90.17 0) (effects (font (size 1.27 1.27))))
  (property "Footprint" "PCU_Molex:Molex_Micro-Fit_3.0_43045-0800_2x04_P3.00mm_Horizontal" (at 48.26 99.06 0) (effects (font (size 1.27 1.27)) hide))
  (property "Datasheet" "~" (at 48.26 99.06 0) (effects (font (size 1.27 1.27)) hide)) (pin "1") (pin "2") (pin "3") (pin "4") (pin "5") (pin "6") (pin "7") (pin "8"))

 (symbol (lib_id "power:+5V") (at 190.5 33.02 0) (unit 1) (in_bom yes) (on_board yes) (dnp no)
  (property "Reference" "#PWR0110" (at 190.5 33.02 0) (effects (font (size 1.27 1.27)) hide))
  (property "Value" "+5V" (at 190.5 29.21 0) (effects (font (size 1.27 1.27))))
  (property "Footprint" "" (at 190.5 33.02 0) (effects (font (size 1.27 1.27)) hide))
  (property "Datasheet" "~" (at 190.5 33.02 0) (effects (font (size 1.27 1.27)) hide)) (pin "1"))

 (symbol (lib_id "power:PWR_FLAG") (at 190.5 38.1 180) (unit 1) (in_bom yes) (on_board yes) (dnp no)
  (property "Reference" "#FLG01" (at 190.5 38.1 0) (effects (font (size 1.27 1.27)) hide))
  (property "Value" "PWR_FLAG" (at 190.5 41.91 0) (effects (font (size 1.27 1.27))))
  (property "Footprint" "" (at 190.5 38.1 0) (effects (font (size 1.27 1.27)) hide))
  (property "Datasheet" "~" (at 190.5 38.1 0) (effects (font (size 1.27 1.27)) hide)) (pin "1"))

 (symbol (lib_id "power:+5V") (at 16.51 120.65 0) (unit 1) (in_bom yes) (on_board yes) (dnp no) (fields_autoplaced)
  (property "Reference" "#PWR03" (at 16.51 124.46 0) (effects (font (size 1.27 1.27)) hide))
  (property "Value" "+5V" (at 16.51 115.57 0) (effects (font (size 1.27 1.27))))
  (property "Footprint" "" (at 16.51 120.65 0) (effects (font (size 1.27 1.27)) hide))
  (property "Datasheet" "" (at 16.51 120.65 0) (effects (font (size 1.27 1.27)) hide)) (pin "1"))

 (symbol (lib_id "power:GND") (at 252.73 135.89 0) (unit 1) (in_bom yes) (on_board yes) (dnp no) (fields_autoplaced)
  (property "Reference" "#PWR08" (at 252.73 142.24 0) (effects (font (size 1.27 1.27)) hide))
  (property "Value" "GND" (at 252.73 140.97 0) (effects (font (size 1.27 1.27))))
  (property "Footprint" "" (at 252.73 135.89 0) (effects (font (size 1.27 1.27)) hide))
  (property "Datasheet" "" (at 252.73 135.89 0) (effects (font (size 1.27 1.27)) hide)) (pin "1"))

 (symbol (lib_id "Mechanical:MountingHole_Pad") (at 224.79 124.46 0) (unit 1) (in_bom yes) (on_board yes) (dnp no) (fields_autoplaced)
  (property "Reference" "H4" (at 227.33 121.92 0) (effects (font (size 1.27 1.27)) (justify left)))
  (property "Value" "MountingHole_Pad_M3" (at 227.33 124.46 0) (effects (font (size 1.27 1.27)) (justify left)))
  (property "Footprint" "MountingHole:MountingHole_3.2mm_M3_Pad" (at 224.79 124.46 0) (effects (font (size 1.27 1.27)) hide))
  (property "Datasheet" "~" (at 224.79 124.46 0) (effects (font (size 1.27 1.27)) hide)) (pin "1"))

 (symbol (lib_id "power:GND") (at 224.79 134.62 0) (unit 1) (in_bom yes) (on_board yes) (dnp no) (fields_autoplaced)
  (property "Reference" "#PWR09" (at 224.79 140.97 0) (effects (font (size 1.27 1.27)) hide))
  (property "Value" "GND" (at 224.79 139.7 0) (effects (font (size 1.27 1.27))))
  (property "Footprint" "" (at 224.79 134.62 0) (effects (font (size 1.27 1.27)) hide))
  (property "Datasheet" "" (at 224.79 134.62 0) (effects (font (size 1.27 1.27)) hide)) (pin "1"))

 (symbol (lib_id "power:GND") (at 203.2 38.1 0) (unit 1) (in_bom yes) (on_board yes) (dnp no)
  (property "Reference" "#PWR0111" (at 203.2 38.1 0) (effects (font (size 1.27 1.27)) hide))
  (property "Value" "GND" (at 203.2 41.91 0) (effects (font (size 1.27 1.27))))
  (property "Footprint" "" (at 203.2 38.1 0) (effects (font (size 1.27 1.27)) hide))
  (property "Datasheet" "~" (at 203.2 38.1 0) (effects (font (size 1.27 1.27)) hide)) (pin "1"))

 (symbol (lib_id "power:GND") (at 252.73 110.49 0) (unit 1) (in_bom yes) (on_board yes) (dnp no) (fields_autoplaced)
  (property "Reference" "#PWR07" (at 252.73 116.84 0) (effects (font (size 1.27 1.27)) hide))
  (property "Value" "GND" (at 252.73 115.57 0) (effects (font (size 1.27 1.27))))
  (property "Footprint" "" (at 252.73 110.49 0) (effects (font (size 1.27 1.27)) hide))
  (property "Datasheet" "" (at 252.73 110.49 0) (effects (font (size 1.27 1.27)) hide)) (pin "1"))

 (symbol (lib_id "power:PWR_FLAG") (at 203.2 33.02 0) (unit 1) (in_bom yes) (on_board yes) (dnp no)
  (property "Reference" "#FLG02" (at 203.2 33.02 0) (effects (font (size 1.27 1.27)) hide))
  (property "Value" "PWR_FLAG" (at 203.2 29.21 0) (effects (font (size 1.27 1.27))))
  (property "Footprint" "" (at 203.2 33.02 0) (effects (font (size 1.27 1.27)) hide))
  (property "Datasheet" "~" (at 203.2 33.02 0) (effects (font (size 1.27 1.27)) hide)) (pin "1"))

 (symbol (lib_id "power:GND") (at 135.89 46.99 0) (unit 1) (in_bom yes) (on_board yes) (dnp no) (fields_autoplaced)
  (property "Reference" "#PWR02" (at 135.89 53.34 0) (effects (font (size 1.27 1.27)) hide))
  (property "Value" "GND" (at 135.89 52.07 0) (effects (font (size 1.27 1.27))))
  (property "Footprint" "" (at 135.89 46.99 0) (effects (font (size 1.27 1.27)) hide))
  (property "Datasheet" "" (at 135.89 46.99 0) (effects (font (size 1.27 1.27)) hide)) (pin "1"))

 (symbol (lib_id "power:GND") (at 58.42 35.56 90) (unit 1) (in_bom yes) (on_board yes) (dnp no)
  (property "Reference" "#PWR0138" (at 58.42 35.56 0) (effects (font (size 1.27 1.27)) hide))
  (property "Value" "GND" (at 63.5 35.56 90) (effects (font (size 1.27 1.27))))
  (property "Footprint" "" (at 58.42 35.56 0) (effects (font (size 1.27 1.27)) hide))
  (property "Datasheet" "" (at 58.42 35.56 0) (effects (font (size 1.27 1.27)) hide)) (pin "1"))

 (symbol (lib_id "power:GND") (at 40.64 104.14 270) (unit 1) (in_bom yes) (on_board yes) (dnp no)
  (property "Reference" "#PWR0139" (at 40.64 104.14 0) (effects (font (size 1.27 1.27)) hide))
  (property "Value" "GND" (at 35.56 104.14 90) (effects (font (size 1.27 1.27))))
  (property "Footprint" "" (at 40.64 104.14 0) (effects (font (size 1.27 1.27)) hide))
  (property "Datasheet" "" (at 40.64 104.14 0) (effects (font (size 1.27 1.27)) hide)) (pin "1"))

 (symbol (lib_id "Connector_Generic:Conn_02x05_Top_Bottom") (at 48.26 134.62 0) (unit 1) (in_bom yes) (on_board yes) (dnp no) (fields_autoplaced)
  (property "Reference" "J8" (at 49.53 123.19 0) (effects (font (size 1.27 1.27))))
  (property "Value" "430451000" (at 49.53 125.73 0) (effects (font (size 1.27 1.27))))
  (property "Footprint" "PCU_Molex:Molex_Micro-Fit_3.0_43045-1000_2x05_P3.00mm_Horizontal" (at 48.26 134.62 0) (effects (font (size 1.27 1.27)) hide))
  (property "Datasheet" "~" (at 48.26 134.62 0) (effects (font (size 1.27 1.27)) hide)) (pin "1") (pin "10") (pin "2") (pin "3") (pin "4") (pin "5") (pin "6") (pin "7") (pin "8") (pin "9"))

 (symbol (lib_id "power:GND") (at 58.42 104.14 90) (unit 1) (in_bom yes) (on_board yes) (dnp no)
  (property "Reference" "#PWR0140" (at 58.42 104.14 0) (effects (font (size 1.27 1.27)) hide))
  (property "Value" "GND" (at 63.5 104.14 90) (effects (font (size 1.27 1.27))))
  (property "Footprint" "" (at 58.42 104.14 0) (effects (font (size 1.27 1.27)) hide))
  (property "Datasheet" "" (at 58.42 104.14 0) (effects (font (size 1.27 1.27)) hide)) (pin "1"))

 (symbol (lib_id "Mechanical:MountingHole_Pad") (at 252.73 100.33 0) (unit 1) (in_bom yes) (on_board yes) (dnp no) (fields_autoplaced)
  (property "Reference" "H2" (at 255.27 97.79 0) (effects (font (size 1.27 1.27)) (justify left)))
  (property "Value" "MountingHole_Pad_M3" (at 255.27 100.33 0) (effects (font (size 1.27 1.27)) (justify left)))
  (property "Footprint" "MountingHole:MountingHole_3.2mm_M3_Pad" (at 252.73 100.33 0) (effects (font (size 1.27 1.27)) hide))
  (property "Datasheet" "~" (at 252.73 100.33 0) (effects (font (size 1.27 1.27)) hide)) (pin "1")))
